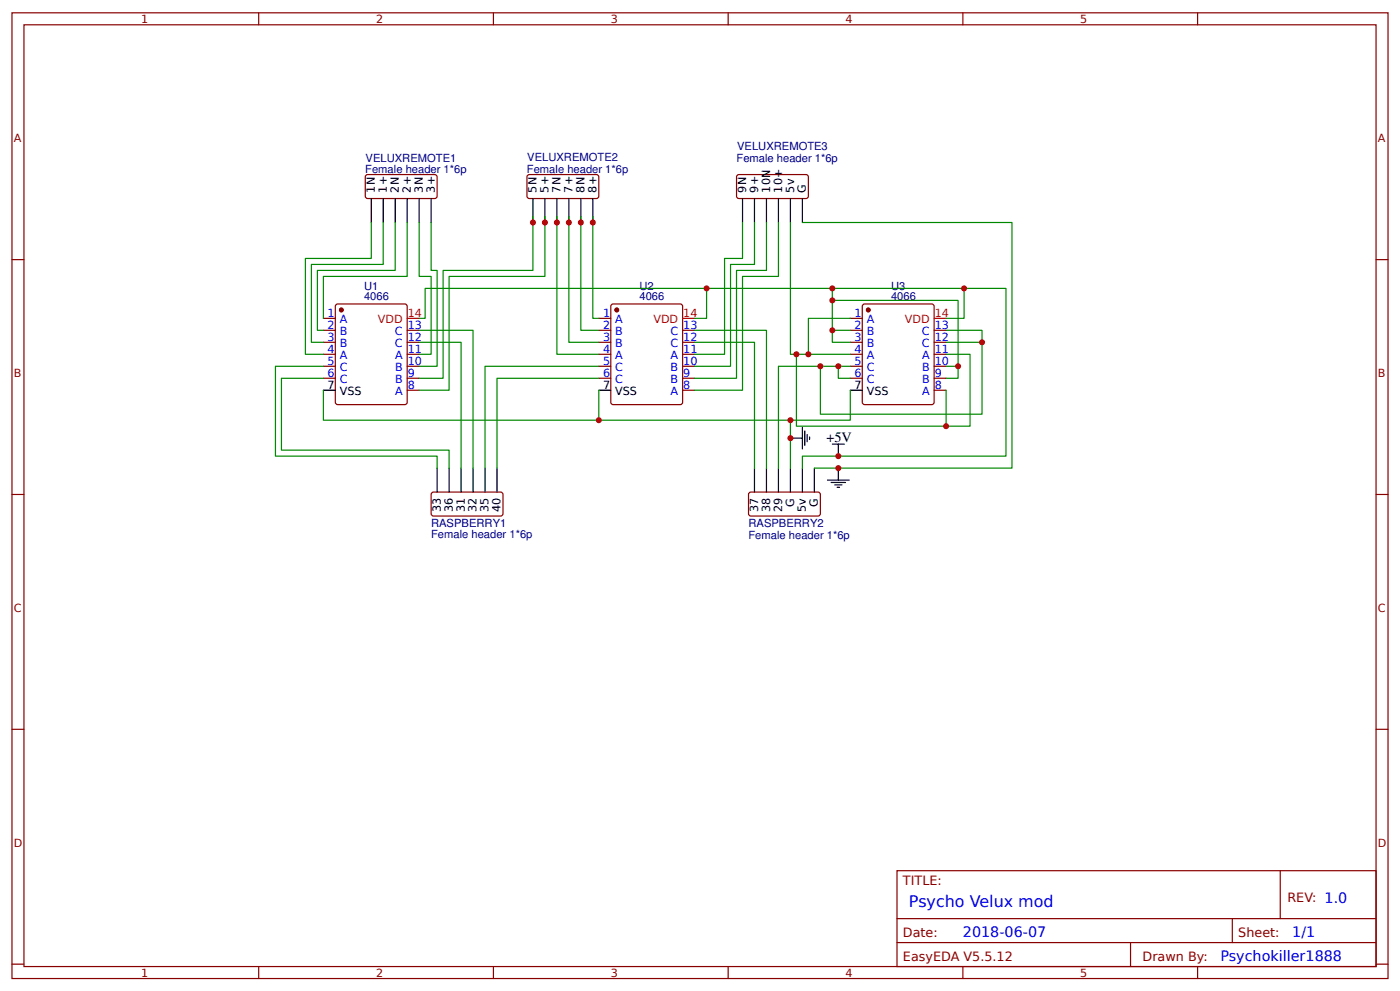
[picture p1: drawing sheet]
<svg xmlns="http://www.w3.org/2000/svg" width="309mm" height="219mm" viewBox="0 0 309 219" stroke-linecap="round" stroke-linejoin="round" font-family="sans-serif">
<g fill="none" stroke="#800" stroke-width=".26">
<path d="M2.6 2.8h304.1v213.3h-304.1zM5.3 5.5h298.7v207.9h-298.7zM57.1 2.8v2.7M109 2.8v2.7M160.9 2.8v2.7M212.7 2.8v2.7M264.6 2.8v2.7M81 38.6h15.3l.3 .5-.1 4.5-.5 .2h-15l-.3-.5v-4.2zM116.7 38.6h15.3l.3 .5-.1 4.5-.4 .2h-15.1l-.3-.5v-4.2zM163 38.6h15.3l.3 .5-.1 4.5-.4 .2h-15.1l-.3-.5v-4.2zM2.6 57.3h2.7M304 57.3h2.7"/>
<path d="M71.4 70.3h2.7M71.4 72.9h2.7M71.4 75.6h2.7M71.4 78.2h2.7M74.3 67.2l15.1-.1 .5 .3 .1 21.4-.3 .5h-15.1l-.4-.2-.1-21.4zM90 72.9h2.6M90 75.6h2.6M90 78.2h2.6M132.3 70.3h2.6M132.3 72.9h2.6M132.3 75.6h2.6M132.3 78.2h2.6"/>
<path d="M135.2 67.2l15.1-.1 .4 .3 .1 21.4-.2 .5h-15.1l-.5-.2-.1-21.4zM150.8 72.9h2.7M150.8 75.6h2.7M150.8 78.2h2.7M187.9 70.3h2.6M187.9 72.9h2.6M187.9 75.6h2.6M187.9 78.2h2.6M190.8 67.2l15-.1 .5 .3 .1 21.4-.3 .5h-15.1l-.4-.2-.1-21.4zM206.4 72.9h2.6M206.4 75.6h2.6M206.4 78.2h2.6"/>
<path d="M71.4 80.9h2.7M71.4 83.5h2.7M90 80.9h2.6M90 83.5h2.6M90 86.2h2.6M132.3 80.9h2.6M132.3 83.5h2.6M150.8 80.9h2.7M150.8 83.5h2.7M150.8 86.2h2.7M187.9 80.9h2.6M187.9 83.5h2.6"/>
<path d="M206.4 80.9h2.6M206.4 83.5h2.6M206.4 86.2h2.6M2.6 109.2h2.7M95.5 108.7h15.4l.2 .5v4.5l-.5 .3-15.1-.1-.3-.5v-4.2zM165.6 108.7h15.4l.2 .5v4.5l-.5 .3-15.1-.1-.2-.5v-4.2zM304 109.2h2.7M2.6 161.1h2.7M304 161.1h2.7M198.2 192.3h105.8v21.1h-105.8zM282.8 192.3v10.6M2.6 212.9h2.7"/>
<path d="M57.1 213.4v2.7M109 213.4v2.7M160.9 213.4v2.7M198.2 202.9h105.8M198.2 208.1h105.8M212.7 213.4v2.7M249.8 208.1v5.3M264.6 213.4v2.7M272.3 202.9v5.2M304 212.9h2.7"/>
</g>
<g fill="#800" stroke="#800" stroke-width=".26">
<circle cx="75.4" cy="68.4" r=".4"/>
<circle cx="136.3" cy="68.4" r=".4"/>
<circle cx="191.8" cy="68.4" r=".4"/>
</g>
<g fill="none" stroke="#000" stroke-width=".26">
<path d="M82 43.8v5.3M84.7 43.8v5.3M87.3 43.8v5.3M90 43.8v5.3M92.6 43.8v5.3M95.2 43.8v5.3M117.7 43.8v5.3M120.4 43.8v5.3M123 43.8v5.3M125.7 43.8v5.3M128.3 43.8v5.3M131 43.8v5.3"/>
<path d="M164 43.8v5.3M166.7 43.8v5.3M169.3 43.8v5.3M172 43.8v5.3M174.6 43.8v5.3M177.3 43.8v5.3M71.4 86.2h2.7M132.3 86.2h2.6M174.6 96.8h2.7M177.3 94.4v4.7M177.8 95.2v3.1M178.3 96v1.6"/>
<path d="M178.9 96.5v.5M183.9 98.1h2.6M185.2 98.1v2.6M187.9 86.2h2.6M96.6 103.4v5.3M99.2 103.4v5.3M101.9 103.4v5.3M104.5 103.4v5.3M107.2 103.4v5.3M109.8 103.4v5.3M166.7 103.4v5.3M169.3 103.4v5.3"/>
<path d="M172 103.4v5.3M174.6 103.4v5.3M177.3 103.4v5.3M179.9 103.4v5.3M182.8 106h4.8M183.6 106.5h3.2M184.4 107.1h1.6M184.9 107.6h.6M185.2 103.4v2.6"/>
</g>
<path d="M90 70.3h2.6M150.8 70.3h2.7M206.4 70.3h2.6" fill="none" stroke="#f00" stroke-width=".26"/>
<g fill="none" stroke="#080" stroke-width=".26">
<path d="M82 49.1v8h-14.5v21.1h3.9M84.7 49.1v9.3h-15.9v17.2h2.6M87.3 49.1v10.6h-17.2v13.2h1.3M90 49.1v11.9h-18.6v9.3M92.6 49.1v11.9h2.6v17.2h-2.6M95.2 49.1v10.6h1.4v21.2h-4M117.7 47.8v11.9h-19.8v23.8h-5.3M120.4 47.8v13.2h-21.2v25.2h-6.6M123 47.8v30.4h9.3M125.7 47.8v27.8h6.6M128.3 47.8v25.1h4M131 47.8v22.5h1.3"/>
<path d="M164 49.1v8h-3.9v21.1h-6.6M166.7 49.1v9.3h-5.3v22.5h-7.9M169.3 49.1v10.6h-6.6v23.8h-9.2M172 49.1v11.9h-8v25.2h-10.5M174.6 49.1v29.1h13.3M177.3 49.1h46.3v54.3h-43.7M92.6 75.6h9.3v27.8M92.6 72.9h11.9v30.5M153.5 75.6h13.2v27.8M153.5 72.9h15.8v30.5M153.5 70.3h2.6v-6.6h66.1v37h-44.9v2.7M156.1 63.7h-62.2v6.6h-1.3"/>
<path d="M175.9 78.2v15.9h33.1v-7.9M183.9 63.7v2.6h27.8v14.6h-2.7M183.9 66.3v9.3h4M183.9 72.9h4M187.9 70.3h-9.3v7.9M209 72.9h8v18.6h-35.8v-10.6M209 78.2h5.3v15.9h-5.3M209 75.6h8M213 63.7v6.6h-4M71.4 80.9h-10.5v19.8h35.7v2.7M71.4 83.5h-9.2v15.9h37v4M71.4 86.2v6.6h60.9"/>
<path d="M132.3 80.9h-25.1v22.5M132.3 83.5h-22.5v19.9M132.3 86.2v6.6h42.3M185.2 80.9v2.6h2.7M187.9 80.9h-15.9v22.5M187.9 86.2v6.6h-13.3v10.6M211.7 80.9v2.6h-2.7"/>
</g>
<g fill="#c00">
<circle cx="183.9" cy="72.9" r=".66"/>
<circle cx="175.9" cy="78.2" r=".66"/>
<circle cx="185.2" cy="80.9" r=".66"/>
<circle cx="181.2" cy="80.9" r=".66"/>
<circle cx="174.6" cy="96.8" r=".66"/>
<circle cx="185.2" cy="100.7" r=".66"/>
<circle cx="132.3" cy="92.8" r=".66"/>
<circle cx="156.1" cy="63.7" r=".66"/>
<circle cx="174.6" cy="92.8" r=".66"/>
<circle cx="213" cy="63.7" r=".66"/>
<circle cx="217" cy="75.6" r=".66"/>
<circle cx="178.6" cy="78.2" r=".66"/>
<circle cx="209" cy="94.1" r=".66"/>
<circle cx="211.7" cy="80.9" r=".66"/>
<circle cx="183.9" cy="63.7" r=".66"/>
<circle cx="183.9" cy="66.3" r=".66"/>
<circle cx="117.7" cy="49.1" r=".66"/>
<circle cx="120.4" cy="49.1" r=".66"/>
<circle cx="123" cy="49.1" r=".66"/>
<circle cx="125.7" cy="49.1" r=".66"/>
<circle cx="128.3" cy="49.1" r=".66"/>
<circle cx="131" cy="49.1" r=".66"/>
<circle cx="185.2" cy="103.4" r=".66"/>
</g>
<text font-size="3.5" fill="#00f" x="200.8" y="200.2">Psycho Velux mod</text>
<text font-size="3.2" x="182.6" y="97.6">+5V</text>
<g font-size="3.2" fill="#00f">
<text x="212.7" y="206.8">2018-06-07</text>
<text x="285.5" y="206.8">1/1</text>
<text x="269.6" y="212.1">Psychokiller1888</text>
</g>
<g font-size="2.8" fill="#800">
<text x="199.5" y="195.4">TITLE:</text>
<text x="284.4" y="199.2">REV: 1.0</text>
<text x="199.5" y="206.8">Date:</text>
<text x="273.6" y="206.8">Sheet:</text>
<text x="199.5" y="212.1">EasyEDA V5.5.12</text>
<text x="252.4" y="212.1">Drawn By:</text>
</g>
<g font-size="2.5" fill="#800">
<text x="31.2" y="5.1">1</text>
<text x="83.1" y="5.1">2</text>
<text x="134.9" y="5.1">3</text>
<text x="186.8" y="5.1">4</text>
<text x="238.7" y="5.1">5</text>
<text x="3" y="31.4">A</text>
<text x="304.4" y="31.4">A</text>
<text x="3" y="83.3">B</text>
<text x="304.4" y="83.3">B</text>
<text x="3" y="135.1">C</text>
<text x="304.4" y="135.1">C</text>
<text x="3" y="187">D</text>
<text x="304.4" y="187">D</text>
<text x="31.2" y="215.7">1</text>
<text x="83.1" y="215.7">2</text>
<text x="134.9" y="215.7">3</text>
<text x="186.8" y="215.7">4</text>
<text x="238.7" y="215.7">5</text>
</g>
<g font-size="2.5" fill="#000080">
<text x="80.8" y="35.8">VELUXREMOTE1</text>
<text x="116.5" y="35.5">VELUXREMOTE2</text>
<text x="162.7" y="35.8">Female header 1*6p</text>
<text x="162.9" y="33.1">VELUXREMOTE3</text>
<text x="80.7" y="38.1">Female header 1*6p</text>
<text x="116.4" y="38.1">Female header 1*6p</text>
<text x="80.4" y="64">U1</text>
<text x="141.3" y="64">U2</text>
<text x="196.9" y="64">U3</text>
<text x="80.4" y="66.3">4066</text>
<text x="141.3" y="66.3">4066</text>
<text x="196.9" y="66.3">4066</text>
<text x="95.2" y="118.8">Female header 1*6p</text>
<text x="95.2" y="116.4">RASPBERRY1</text>
<text x="165.4" y="119.1">Female header 1*6p</text>
<text x="165.4" y="116.5">RASPBERRY2</text>
</g>
<g font-size="2.5">
<text x="82.8" y="42.5" transform="rotate(-90 82.8 42.5)">1N</text>
<text x="85.5" y="42.5" transform="rotate(-90 85.5 42.5)">1+</text>
<text x="88.1" y="42.5" transform="rotate(-90 88.1 42.5)">2N</text>
<text x="90.8" y="42.5" transform="rotate(-90 90.8 42.5)">2+</text>
<text x="93.4" y="42.5" transform="rotate(-90 93.4 42.5)">3N</text>
<text x="96" y="42.5" transform="rotate(-90 96 42.5)">3+</text>
<text x="118.5" y="42.5" transform="rotate(-90 118.5 42.5)">5N</text>
<text x="121.2" y="42.5" transform="rotate(-90 121.2 42.5)">5+</text>
<text x="123.8" y="42.5" transform="rotate(-90 123.8 42.5)">7N</text>
<text x="126.5" y="42.5" transform="rotate(-90 126.5 42.5)">7+</text>
<text x="129.1" y="42.5" transform="rotate(-90 129.1 42.5)">8N</text>
<text x="131.8" y="42.5" transform="rotate(-90 131.8 42.5)">8+</text>
<text x="164.8" y="42.5" transform="rotate(-90 164.8 42.5)">9N</text>
<text x="167.5" y="42.5" transform="rotate(-90 167.5 42.5)">9+</text>
<text x="170.1" y="42.5" transform="rotate(-90 170.1 42.5)">10N</text>
<text x="172.8" y="42.5" transform="rotate(-90 172.8 42.5)">10+</text>
<text x="175.4" y="42.5" transform="rotate(-90 175.4 42.5)">5v</text>
<text x="178.1" y="42.5" transform="rotate(-90 178.1 42.5)">G</text>
<text x="72.4" y="85.9">7</text>
<text x="75.1" y="87.2">VSS</text>
<text x="133.2" y="85.9">7</text>
<text x="135.9" y="87.2">VSS</text>
<text x="188.8" y="85.9">7</text>
<text x="191.5" y="87.2">VSS</text>
<text x="97.4" y="113.1" transform="rotate(-90 97.4 113.1)">33</text>
<text x="100" y="113.1" transform="rotate(-90 100 113.1)">36</text>
<text x="102.7" y="113.1" transform="rotate(-90 102.7 113.1)">31</text>
<text x="105.3" y="113.1" transform="rotate(-90 105.3 113.1)">32</text>
<text x="107.9" y="113.1" transform="rotate(-90 107.9 113.1)">35</text>
<text x="110.6" y="113.1" transform="rotate(-90 110.6 113.1)">40</text>
<text x="167.5" y="113.1" transform="rotate(-90 167.5 113.1)">37</text>
<text x="170.1" y="113.1" transform="rotate(-90 170.1 113.1)">38</text>
<text x="172.8" y="113.1" transform="rotate(-90 172.8 113.1)">29</text>
<text x="175.4" y="111.9" transform="rotate(-90 175.4 111.9)">G</text>
<text x="178.1" y="113" transform="rotate(-90 178.1 113)">5v</text>
<text x="180.7" y="111.9" transform="rotate(-90 180.7 111.9)">G</text>
</g>
<g font-size="2.5" fill="#00f">
<text x="72.4" y="70">1</text>
<text x="75.1" y="71.4">A</text>
<text x="133.2" y="70">1</text>
<text x="135.9" y="71.4">A</text>
<text x="188.8" y="70">1</text>
<text x="191.5" y="71.4">A</text>
<text x="72.4" y="72.7">2</text>
<text x="72.4" y="75.3">3</text>
<text x="72.4" y="78">4</text>
<text x="75.1" y="74">B</text>
<text x="75.1" y="76.6">B</text>
<text x="87.3" y="76.6">C</text>
<text x="87.3" y="74">C</text>
<text x="90.1" y="78">11</text>
<text x="90.1" y="75.3">12</text>
<text x="90.1" y="72.7">13</text>
<text x="133.2" y="72.7">2</text>
<text x="133.2" y="75.3">3</text>
<text x="133.2" y="78">4</text>
<text x="135.9" y="74">B</text>
<text x="135.9" y="76.6">B</text>
<text x="148.1" y="76.6">C</text>
<text x="148.1" y="74">C</text>
<text x="150.9" y="78">11</text>
<text x="150.9" y="75.3">12</text>
<text x="150.9" y="72.7">13</text>
<text x="188.8" y="72.7">2</text>
<text x="188.8" y="75.3">3</text>
<text x="188.8" y="78">4</text>
<text x="191.5" y="74">B</text>
<text x="191.5" y="76.6">B</text>
<text x="203.7" y="76.6">C</text>
<text x="203.7" y="74">C</text>
<text x="206.5" y="78">11</text>
<text x="206.5" y="75.3">12</text>
<text x="206.5" y="72.7">13</text>
<text x="72.4" y="80.6">5</text>
<text x="72.4" y="83.3">6</text>
<text x="75.1" y="79.3">A</text>
<text x="75.1" y="81.9">C</text>
<text x="87.3" y="81.9">B</text>
<text x="87.3" y="79.3">A</text>
<text x="90.1" y="83.3">9</text>
<text x="90.1" y="80.6">10</text>
<text x="133.2" y="80.6">5</text>
<text x="133.2" y="83.3">6</text>
<text x="135.9" y="79.3">A</text>
<text x="135.9" y="81.9">C</text>
<text x="148.1" y="81.9">B</text>
<text x="148.1" y="79.3">A</text>
<text x="150.9" y="83.3">9</text>
<text x="150.9" y="80.6">10</text>
<text x="188.8" y="80.6">5</text>
<text x="188.8" y="83.3">6</text>
<text x="191.5" y="79.3">A</text>
<text x="191.5" y="81.9">C</text>
<text x="203.7" y="81.9">B</text>
<text x="203.7" y="79.3">A</text>
<text x="206.5" y="83.3">9</text>
<text x="206.5" y="80.6">10</text>
<text x="75.1" y="84.6">C</text>
<text x="87.3" y="84.6">B</text>
<text x="87.3" y="87.2">A</text>
<text x="90.1" y="85.9">8</text>
<text x="135.9" y="84.6">C</text>
<text x="148.1" y="84.6">B</text>
<text x="148.1" y="87.2">A</text>
<text x="150.9" y="85.9">8</text>
<text x="191.5" y="84.6">C</text>
<text x="203.7" y="84.6">B</text>
<text x="203.7" y="87.2">A</text>
<text x="206.5" y="85.9">8</text>
</g>
<g font-size="2.5" fill="#f00">
<text x="83.5" y="71.4">VDD</text>
<text x="90.1" y="70">14</text>
<text x="144.3" y="71.4">VDD</text>
<text x="150.9" y="70">14</text>
<text x="199.9" y="71.4">VDD</text>
<text x="206.5" y="70">14</text>
</g>
</svg>
